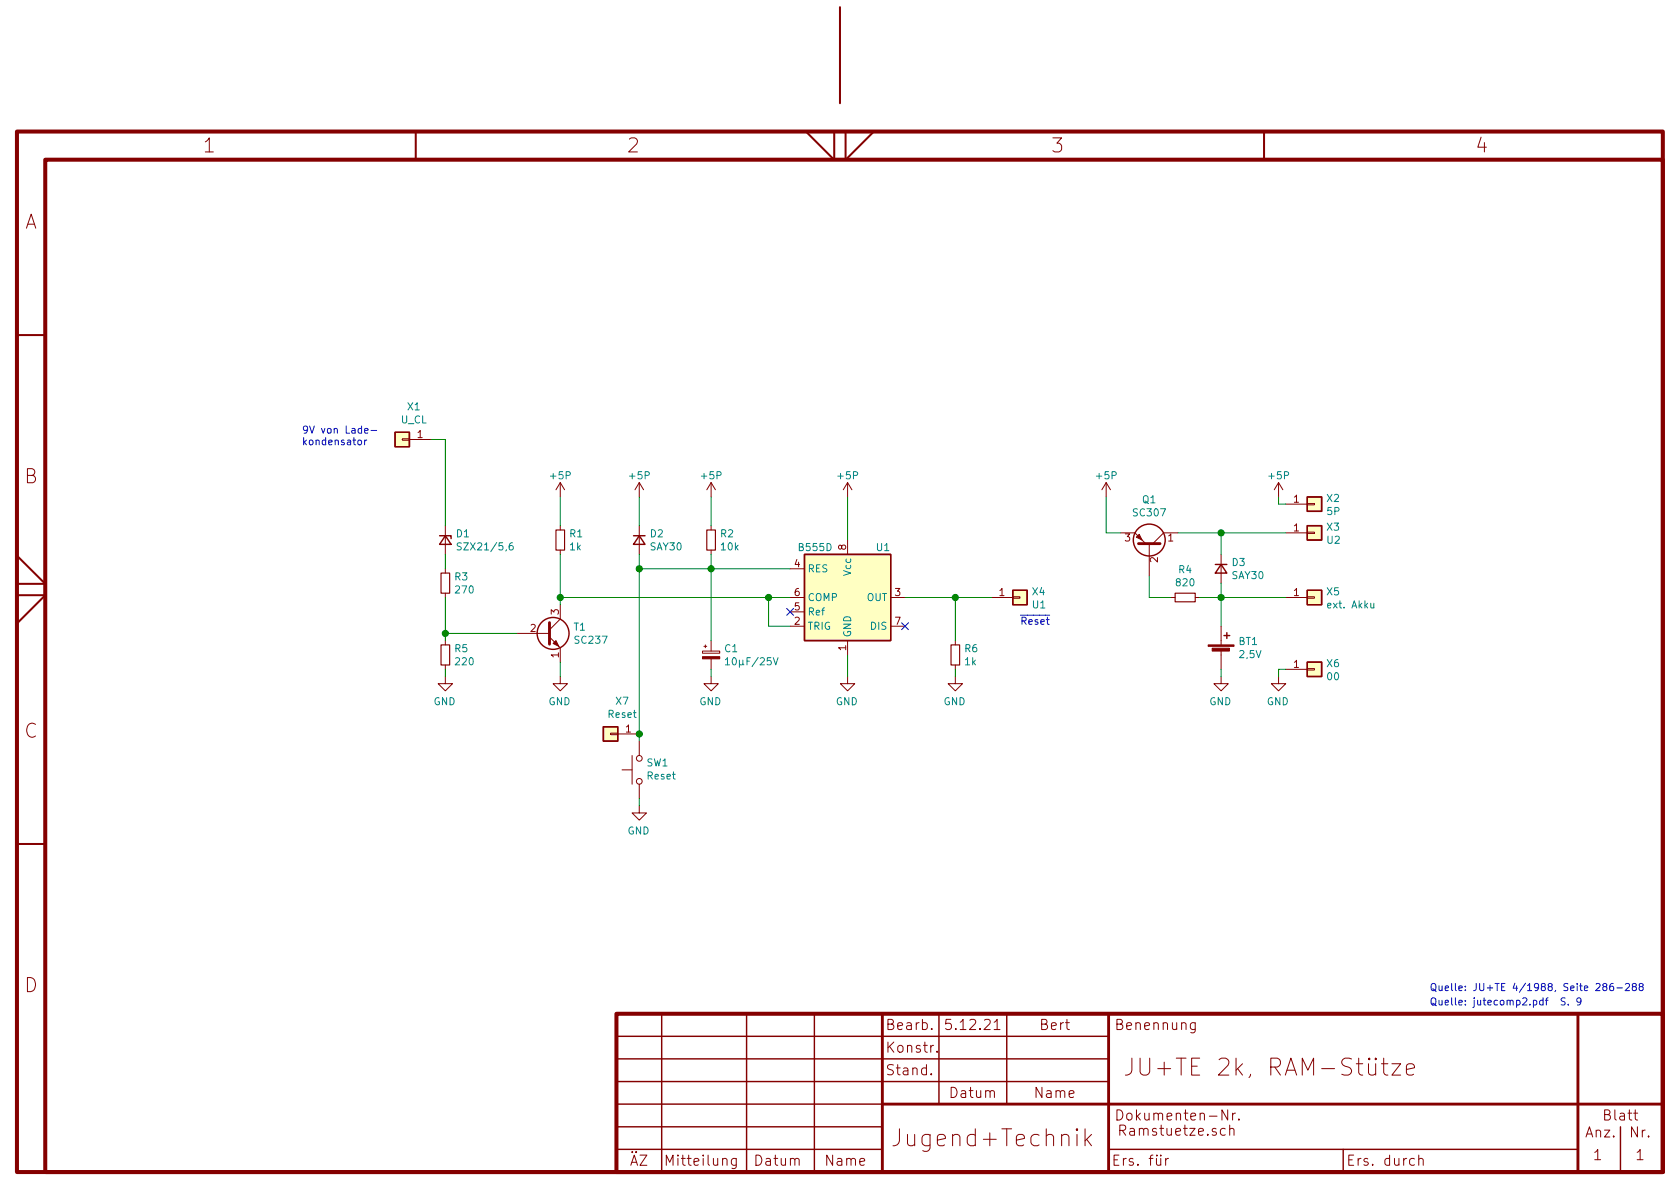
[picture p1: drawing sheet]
EESchema Schematic File Version 4
EELAYER 30 0
EELAYER END
$Descr A4 11693 8268
encoding utf-8
Sheet 1 1
Title "JU+TE 2k, RAM-Stütze"
Date "5.12.21"
Rev "1"
Comp "Jugend+Technik"
Comment1 "Bert"
Comment2 ""
Comment3 ""
Comment4 ""
$EndDescr
Text Notes 9950 7000 0    50   ~ 0
Quelle: jutecomp2.pdf  S. 9
Text Notes 9950 6900 0    50   ~ 0
Quelle: JU+TE 4/1988, Seite 286-288
$Comp
L Device:CP_Small C?
U 1 1
P 4950 4550
AR Path="/61282C56/6128E5ED" Ref="C?"  Part="1" 
AR Path="/61282124/6128E5ED" Ref="C?"  Part="1" 
AR Path="/6128E5ED" Ref="C1"  Part="1" 
F 0 "C1" H 5038 4596 50  0000 L CNN
F 1 "10µF/25V" H 5038 4505 50  0000 L CNN
F 2 "Capacitor_THT:CP_Radial_D6.3mm_P2.50mm" H 4950 4550 50  0001 C CNN
F 3 "~" H 4950 4550 50  0001 C CNN
	1    4950 4550
	1    0    0    -1  
$EndComp
Wire Wire Line
	4950 4650 4950 4700
$Comp
L RFT_Analogschaltkreise:B555D U1
U 1 1
P 5900 4150
F 0 "U1" H 6200 4500 50  0000 R CNN
F 1 "B555D" H 5550 4500 50  0000 L CNN
F 2 "Package_DIP:DIP-8_W7.62mm_Socket" H 5900 3250 50  0001 C CNN
F 3 "https://www.tu-chemnitz.de/etit/zentral/ddr/b555.gif" H 5900 4150 50  0001 C CNN
	1    5900 4150
	1    0    0    -1  
$EndComp
$Comp
L power:GND #PWR?
U 1 1
P 5900 4700
AR Path="/61281715/612928A2" Ref="#PWR?"  Part="1" 
AR Path="/60FD40F8/612928A2" Ref="#PWR?"  Part="1" 
AR Path="/61282124/612928A2" Ref="#PWR?"  Part="1" 
AR Path="/612928A2" Ref="#PWR010"  Part="1" 
F 0 "#PWR010" H 5900 4450 50  0001 C CNN
F 1 "GND" H 5905 4527 50  0000 C CNN
F 2 "" H 5900 4700 50  0001 C CNN
F 3 "" H 5900 4700 50  0001 C CNN
	1    5900 4700
	-1   0    0    -1  
$EndComp
Wire Wire Line
	5900 4700 5900 4550
$Comp
L power:+5P #PWR?
U 1 1
P 5900 3450
AR Path="/61281715/61293538" Ref="#PWR?"  Part="1" 
AR Path="/60FD40F8/61293538" Ref="#PWR?"  Part="1" 
AR Path="/61282124/61293538" Ref="#PWR?"  Part="1" 
AR Path="/61293538" Ref="#PWR04"  Part="1" 
F 0 "#PWR04" H 5900 3300 50  0001 C CNN
F 1 "+5P" H 5900 3600 50  0000 C CNN
F 2 "" H 5900 3450 50  0001 C CNN
F 3 "" H 5900 3450 50  0001 C CNN
	1    5900 3450
	-1   0    0    -1  
$EndComp
Wire Wire Line
	5900 3450 5900 3750
$Comp
L power:+5P #PWR?
U 1 1
P 4950 3450
AR Path="/61281715/6129CB4C" Ref="#PWR?"  Part="1" 
AR Path="/60FD40F8/6129CB4C" Ref="#PWR?"  Part="1" 
AR Path="/61282124/6129CB4C" Ref="#PWR?"  Part="1" 
AR Path="/6129CB4C" Ref="#PWR03"  Part="1" 
F 0 "#PWR03" H 4950 3300 50  0001 C CNN
F 1 "+5P" H 4950 3600 50  0000 C CNN
F 2 "" H 4950 3450 50  0001 C CNN
F 3 "" H 4950 3450 50  0001 C CNN
	1    4950 3450
	1    0    0    -1  
$EndComp
$Comp
L power:GND #PWR?
U 1 1
P 3100 4700
AR Path="/61281715/612B4BE2" Ref="#PWR?"  Part="1" 
AR Path="/60FD40F8/612B4BE2" Ref="#PWR?"  Part="1" 
AR Path="/61282124/612B4BE2" Ref="#PWR?"  Part="1" 
AR Path="/612B4BE2" Ref="#PWR07"  Part="1" 
F 0 "#PWR07" H 3100 4450 50  0001 C CNN
F 1 "GND" H 3105 4527 50  0000 C CNN
F 2 "" H 3100 4700 50  0001 C CNN
F 3 "" H 3100 4700 50  0001 C CNN
	1    3100 4700
	-1   0    0    -1  
$EndComp
Connection ~ 3100 4400
$Comp
L power:GND #PWR?
U 1 1
P 4950 4700
AR Path="/61281715/61AE784D" Ref="#PWR?"  Part="1" 
AR Path="/60FD40F8/61AE784D" Ref="#PWR?"  Part="1" 
AR Path="/61282124/61AE784D" Ref="#PWR?"  Part="1" 
AR Path="/61AE784D" Ref="#PWR09"  Part="1" 
F 0 "#PWR09" H 4950 4450 50  0001 C CNN
F 1 "GND" H 4955 4527 50  0000 C CNN
F 2 "" H 4950 4700 50  0001 C CNN
F 3 "" H 4950 4700 50  0001 C CNN
	1    4950 4700
	-1   0    0    -1  
$EndComp
Wire Wire Line
	4950 3950 5500 3950
Wire Wire Line
	4950 3950 4950 4450
Wire Wire Line
	5500 4350 5350 4350
Wire Wire Line
	5350 4350 5350 4150
Wire Wire Line
	5350 4150 5500 4150
Connection ~ 4950 3950
$Comp
L Device:D_Small D2
U 1 1
P 4450 3750
F 0 "D2" V 4404 3820 50  0000 L CNN
F 1 "SAY30" V 4495 3820 50  0000 L CNN
F 2 "" V 4450 3750 50  0001 C CNN
F 3 "~" V 4450 3750 50  0001 C CNN
	1    4450 3750
	0    1    1    0   
$EndComp
$Comp
L power:+5P #PWR?
U 1 1
P 4450 3450
AR Path="/61281715/61ACFA32" Ref="#PWR?"  Part="1" 
AR Path="/60FD40F8/61ACFA32" Ref="#PWR?"  Part="1" 
AR Path="/61282124/61ACFA32" Ref="#PWR?"  Part="1" 
AR Path="/61ACFA32" Ref="#PWR02"  Part="1" 
F 0 "#PWR02" H 4450 3300 50  0001 C CNN
F 1 "+5P" H 4450 3600 50  0000 C CNN
F 2 "" H 4450 3450 50  0001 C CNN
F 3 "" H 4450 3450 50  0001 C CNN
	1    4450 3450
	1    0    0    -1  
$EndComp
Wire Wire Line
	4450 3450 4450 3650
Wire Wire Line
	4450 3950 4950 3950
Wire Wire Line
	4450 3850 4450 3950
$Comp
L RFT_Transistoren_und_Dioden:SC237 T1
U 1 1
P 3800 4400
F 0 "T1" H 3990 4446 50  0000 L CNN
F 1 "SC237" H 3990 4355 50  0000 L CNN
F 2 "" H 3850 4400 50  0001 C CNN
F 3 "https://www.tu-chemnitz.de/etit/zentral/ddr/sc236.gif" H 3850 4400 50  0001 C CNN
	1    3800 4400
	1    0    0    -1  
$EndComp
$Comp
L power:GND #PWR?
U 1 1
P 3900 4700
AR Path="/61281715/61AD404A" Ref="#PWR?"  Part="1" 
AR Path="/60FD40F8/61AD404A" Ref="#PWR?"  Part="1" 
AR Path="/61282124/61AD404A" Ref="#PWR?"  Part="1" 
AR Path="/61AD404A" Ref="#PWR08"  Part="1" 
F 0 "#PWR08" H 3900 4450 50  0001 C CNN
F 1 "GND" H 3905 4527 50  0000 C CNN
F 2 "" H 3900 4700 50  0001 C CNN
F 3 "" H 3900 4700 50  0001 C CNN
	1    3900 4700
	-1   0    0    -1  
$EndComp
Wire Wire Line
	3900 4700 3900 4600
Wire Wire Line
	3900 4200 3900 4150
Wire Wire Line
	3900 4150 5350 4150
Connection ~ 5350 4150
$Comp
L power:+5P #PWR?
U 1 1
P 3900 3450
AR Path="/61281715/61ADBC21" Ref="#PWR?"  Part="1" 
AR Path="/60FD40F8/61ADBC21" Ref="#PWR?"  Part="1" 
AR Path="/61282124/61ADBC21" Ref="#PWR?"  Part="1" 
AR Path="/61ADBC21" Ref="#PWR01"  Part="1" 
F 0 "#PWR01" H 3900 3300 50  0001 C CNN
F 1 "+5P" H 3900 3600 50  0000 C CNN
F 2 "" H 3900 3450 50  0001 C CNN
F 3 "" H 3900 3450 50  0001 C CNN
	1    3900 3450
	1    0    0    -1  
$EndComp
Connection ~ 3900 4150
NoConn ~ 5500 4250
$Comp
L Device:R_Small R5
U 1 1
P 3100 4550
F 0 "R5" H 3159 4596 50  0000 L CNN
F 1 "220" H 3159 4505 50  0000 L CNN
F 2 "" H 3100 4550 50  0001 C CNN
F 3 "~" H 3100 4550 50  0001 C CNN
	1    3100 4550
	1    0    0    -1  
$EndComp
$Comp
L Device:R_Small R3
U 1 1
P 3100 4050
F 0 "R3" H 3159 4096 50  0000 L CNN
F 1 "270" H 3159 4005 50  0000 L CNN
F 2 "" H 3100 4050 50  0001 C CNN
F 3 "~" H 3100 4050 50  0001 C CNN
	1    3100 4050
	1    0    0    -1  
$EndComp
$Comp
L Device:R_Small R1
U 1 1
P 3900 3750
F 0 "R1" H 3959 3796 50  0000 L CNN
F 1 "1k" H 3959 3705 50  0000 L CNN
F 2 "" H 3900 3750 50  0001 C CNN
F 3 "~" H 3900 3750 50  0001 C CNN
	1    3900 3750
	1    0    0    -1  
$EndComp
$Comp
L Device:R_Small R2
U 1 1
P 4950 3750
F 0 "R2" H 5009 3796 50  0000 L CNN
F 1 "10k" H 5009 3705 50  0000 L CNN
F 2 "" H 4950 3750 50  0001 C CNN
F 3 "~" H 4950 3750 50  0001 C CNN
	1    4950 3750
	1    0    0    -1  
$EndComp
Wire Wire Line
	4950 3450 4950 3650
Wire Wire Line
	4950 3850 4950 3950
Wire Wire Line
	3900 3450 3900 3650
Wire Wire Line
	3900 3850 3900 4150
Wire Wire Line
	3100 4400 3600 4400
Wire Wire Line
	3100 4400 3100 4450
Wire Wire Line
	3100 4700 3100 4650
$Comp
L Device:D_Zener_Small D1
U 1 1
P 3100 3750
F 0 "D1" V 3054 3820 50  0000 L CNN
F 1 "SZX21/5,6" V 3145 3820 50  0000 L CNN
F 2 "" V 3100 3750 50  0001 C CNN
F 3 "~" V 3100 3750 50  0001 C CNN
	1    3100 3750
	0    1    1    0   
$EndComp
Wire Wire Line
	3000 3050 3100 3050
Wire Wire Line
	3100 3050 3100 3650
Text Notes 2100 3100 0    50   ~ 0
9V von Lade-\nkondensator
Wire Wire Line
	3100 4150 3100 4400
Wire Wire Line
	3100 3950 3100 3850
$Comp
L Switch:SW_Push SW1
U 1 1
P 4450 5350
F 0 "SW1" V 4496 5302 50  0000 R CNN
F 1 "Reset" V 4405 5302 50  0000 R CNN
F 2 "" H 4450 5550 50  0001 C CNN
F 3 "~" H 4450 5550 50  0001 C CNN
	1    4450 5350
	0    -1   -1   0   
$EndComp
Wire Wire Line
	4450 5150 4450 5100
Connection ~ 4450 3950
$Comp
L power:GND #PWR?
U 1 1
P 4450 5600
AR Path="/61281715/61B13F36" Ref="#PWR?"  Part="1" 
AR Path="/60FD40F8/61B13F36" Ref="#PWR?"  Part="1" 
AR Path="/61282124/61B13F36" Ref="#PWR?"  Part="1" 
AR Path="/61B13F36" Ref="#PWR014"  Part="1" 
F 0 "#PWR014" H 4450 5350 50  0001 C CNN
F 1 "GND" H 4455 5427 50  0000 C CNN
F 2 "" H 4450 5600 50  0001 C CNN
F 3 "" H 4450 5600 50  0001 C CNN
	1    4450 5600
	-1   0    0    -1  
$EndComp
Wire Wire Line
	4450 5600 4450 5550
$Comp
L Device:R_Small R6
U 1 1
P 6650 4550
F 0 "R6" H 6709 4596 50  0000 L CNN
F 1 "1k" H 6709 4505 50  0000 L CNN
F 2 "" H 6650 4550 50  0001 C CNN
F 3 "~" H 6650 4550 50  0001 C CNN
	1    6650 4550
	1    0    0    -1  
$EndComp
$Comp
L power:GND #PWR?
U 1 1
P 6650 4700
AR Path="/61281715/61B176EF" Ref="#PWR?"  Part="1" 
AR Path="/60FD40F8/61B176EF" Ref="#PWR?"  Part="1" 
AR Path="/61282124/61B176EF" Ref="#PWR?"  Part="1" 
AR Path="/61B176EF" Ref="#PWR011"  Part="1" 
F 0 "#PWR011" H 6650 4450 50  0001 C CNN
F 1 "GND" H 6655 4527 50  0000 C CNN
F 2 "" H 6650 4700 50  0001 C CNN
F 3 "" H 6650 4700 50  0001 C CNN
	1    6650 4700
	-1   0    0    -1  
$EndComp
Wire Wire Line
	6650 4700 6650 4650
Wire Wire Line
	6650 4150 6300 4150
Wire Wire Line
	6650 4450 6650 4150
$Comp
L RFT_Transistoren_und_Dioden:SC307 Q1
U 1 1
P 8000 3800
F 0 "Q1" V 8328 3800 50  0000 C CNN
F 1 "SC307" V 8237 3800 50  0000 C CNN
F 2 "" H 8200 3900 50  0001 C CNN
F 3 "https://www-user.tu-chemnitz.de/~heha/basteln/Konsumg%C3%BCter/DDR-Halbleiter/sc307.gif" H 8000 3800 50  0001 C CNN
	1    8000 3800
	0    1    -1   0   
$EndComp
$Comp
L power:+5P #PWR?
U 1 1
P 7700 3450
AR Path="/61281715/61B1BB39" Ref="#PWR?"  Part="1" 
AR Path="/60FD40F8/61B1BB39" Ref="#PWR?"  Part="1" 
AR Path="/61282124/61B1BB39" Ref="#PWR?"  Part="1" 
AR Path="/61B1BB39" Ref="#PWR05"  Part="1" 
F 0 "#PWR05" H 7700 3300 50  0001 C CNN
F 1 "+5P" H 7700 3600 50  0000 C CNN
F 2 "" H 7700 3450 50  0001 C CNN
F 3 "" H 7700 3450 50  0001 C CNN
	1    7700 3450
	-1   0    0    -1  
$EndComp
Wire Wire Line
	7700 3450 7700 3700
Wire Wire Line
	7700 3700 7800 3700
$Comp
L Device:R_Small R4
U 1 1
P 8250 4150
F 0 "R4" V 8054 4150 50  0000 C CNN
F 1 "820" V 8145 4150 50  0000 C CNN
F 2 "" H 8250 4150 50  0001 C CNN
F 3 "~" H 8250 4150 50  0001 C CNN
	1    8250 4150
	0    1    1    0   
$EndComp
Wire Wire Line
	8150 4150 8000 4150
Wire Wire Line
	8000 4150 8000 4000
$Comp
L Device:D_Small D3
U 1 1
P 8500 3950
F 0 "D3" V 8454 4020 50  0000 L CNN
F 1 "SAY30" V 8545 4020 50  0000 L CNN
F 2 "" V 8500 3950 50  0001 C CNN
F 3 "~" V 8500 3950 50  0001 C CNN
	1    8500 3950
	0    1    1    0   
$EndComp
Wire Wire Line
	8350 4150 8500 4150
Wire Wire Line
	8500 4150 8500 4050
Wire Wire Line
	8500 3700 8200 3700
Wire Wire Line
	8500 3850 8500 3700
$Comp
L Device:Battery_Cell BT1
U 1 1
P 8500 4550
F 0 "BT1" H 8618 4646 50  0000 L CNN
F 1 "2,5V" H 8618 4555 50  0000 L CNN
F 2 "" V 8500 4610 50  0001 C CNN
F 3 "~" V 8500 4610 50  0001 C CNN
	1    8500 4550
	1    0    0    -1  
$EndComp
$Comp
L power:GND #PWR?
U 1 1
P 8500 4700
AR Path="/61281715/61B31898" Ref="#PWR?"  Part="1" 
AR Path="/60FD40F8/61B31898" Ref="#PWR?"  Part="1" 
AR Path="/61282124/61B31898" Ref="#PWR?"  Part="1" 
AR Path="/61B31898" Ref="#PWR012"  Part="1" 
F 0 "#PWR012" H 8500 4450 50  0001 C CNN
F 1 "GND" H 8505 4527 50  0000 C CNN
F 2 "" H 8500 4700 50  0001 C CNN
F 3 "" H 8500 4700 50  0001 C CNN
	1    8500 4700
	-1   0    0    -1  
$EndComp
Wire Wire Line
	8500 4700 8500 4650
Wire Wire Line
	8500 4350 8500 4150
Connection ~ 8500 4150
$Comp
L Connector_Generic:Conn_01x01 X3
U 1 1
P 9150 3700
F 0 "X3" H 9230 3742 50  0000 L CNN
F 1 "U2" H 9230 3651 50  0000 L CNN
F 2 "" H 9150 3700 50  0001 C CNN
F 3 "~" H 9150 3700 50  0001 C CNN
	1    9150 3700
	1    0    0    -1  
$EndComp
Wire Wire Line
	8950 3700 8500 3700
Connection ~ 8500 3700
$Comp
L Connector_Generic:Conn_01x01 X5
U 1 1
P 9150 4150
F 0 "X5" H 9230 4192 50  0000 L CNN
F 1 "ext. Akku" H 9230 4101 50  0000 L CNN
F 2 "" H 9150 4150 50  0001 C CNN
F 3 "~" H 9150 4150 50  0001 C CNN
	1    9150 4150
	1    0    0    -1  
$EndComp
$Comp
L Connector_Generic:Conn_01x01 X4
U 1 1
P 7100 4150
F 0 "X4" H 7180 4192 50  0000 L CNN
F 1 "U1" H 7180 4101 50  0000 L CNN
F 2 "" H 7100 4150 50  0001 C CNN
F 3 "~" H 7100 4150 50  0001 C CNN
	1    7100 4150
	1    0    0    -1  
$EndComp
$Comp
L Connector_Generic:Conn_01x01 X6
U 1 1
P 9150 4650
F 0 "X6" H 9230 4692 50  0000 L CNN
F 1 "00" H 9230 4601 50  0000 L CNN
F 2 "" H 9150 4650 50  0001 C CNN
F 3 "~" H 9150 4650 50  0001 C CNN
	1    9150 4650
	1    0    0    -1  
$EndComp
$Comp
L power:GND #PWR?
U 1 1
P 8900 4700
AR Path="/61281715/61B46DB2" Ref="#PWR?"  Part="1" 
AR Path="/60FD40F8/61B46DB2" Ref="#PWR?"  Part="1" 
AR Path="/61282124/61B46DB2" Ref="#PWR?"  Part="1" 
AR Path="/61B46DB2" Ref="#PWR013"  Part="1" 
F 0 "#PWR013" H 8900 4450 50  0001 C CNN
F 1 "GND" H 8905 4527 50  0000 C CNN
F 2 "" H 8900 4700 50  0001 C CNN
F 3 "" H 8900 4700 50  0001 C CNN
	1    8900 4700
	-1   0    0    -1  
$EndComp
Wire Wire Line
	8900 4700 8900 4650
Wire Wire Line
	8900 4650 8950 4650
Wire Wire Line
	8950 4150 8500 4150
Wire Wire Line
	6900 4150 6650 4150
Connection ~ 6650 4150
NoConn ~ 6300 4350
Text Notes 7100 4350 0    50   ~ 0
~Reset~
$Comp
L Connector_Generic:Conn_01x01 X2
U 1 1
P 9150 3500
F 0 "X2" H 9230 3542 50  0000 L CNN
F 1 "5P" H 9230 3451 50  0000 L CNN
F 2 "" H 9150 3500 50  0001 C CNN
F 3 "~" H 9150 3500 50  0001 C CNN
	1    9150 3500
	1    0    0    -1  
$EndComp
$Comp
L power:+5P #PWR?
U 1 1
P 8900 3450
AR Path="/61281715/61B55FC5" Ref="#PWR?"  Part="1" 
AR Path="/60FD40F8/61B55FC5" Ref="#PWR?"  Part="1" 
AR Path="/61282124/61B55FC5" Ref="#PWR?"  Part="1" 
AR Path="/61B55FC5" Ref="#PWR06"  Part="1" 
F 0 "#PWR06" H 8900 3300 50  0001 C CNN
F 1 "+5P" H 8900 3600 50  0000 C CNN
F 2 "" H 8900 3450 50  0001 C CNN
F 3 "" H 8900 3450 50  0001 C CNN
	1    8900 3450
	-1   0    0    -1  
$EndComp
Wire Wire Line
	8900 3450 8900 3500
Wire Wire Line
	8900 3500 8950 3500
$Comp
L Connector_Generic:Conn_01x01 X1
U 1 1
P 2800 3050
F 0 "X1" H 2718 2825 50  0000 C CNN
F 1 "U_CL" H 2718 2916 50  0000 C CNN
F 2 "" H 2800 3050 50  0001 C CNN
F 3 "~" H 2800 3050 50  0001 C CNN
	1    2800 3050
	-1   0    0    1   
$EndComp
$Comp
L Connector_Generic:Conn_01x01 X7
U 1 1
P 4250 5100
F 0 "X7" H 4168 4875 50  0000 C CNN
F 1 "Reset" H 4168 4966 50  0000 C CNN
F 2 "" H 4250 5100 50  0001 C CNN
F 3 "~" H 4250 5100 50  0001 C CNN
	1    4250 5100
	-1   0    0    1   
$EndComp
Connection ~ 4450 5100
Wire Wire Line
	4450 5100 4450 3950
$EndSCHEMATC
